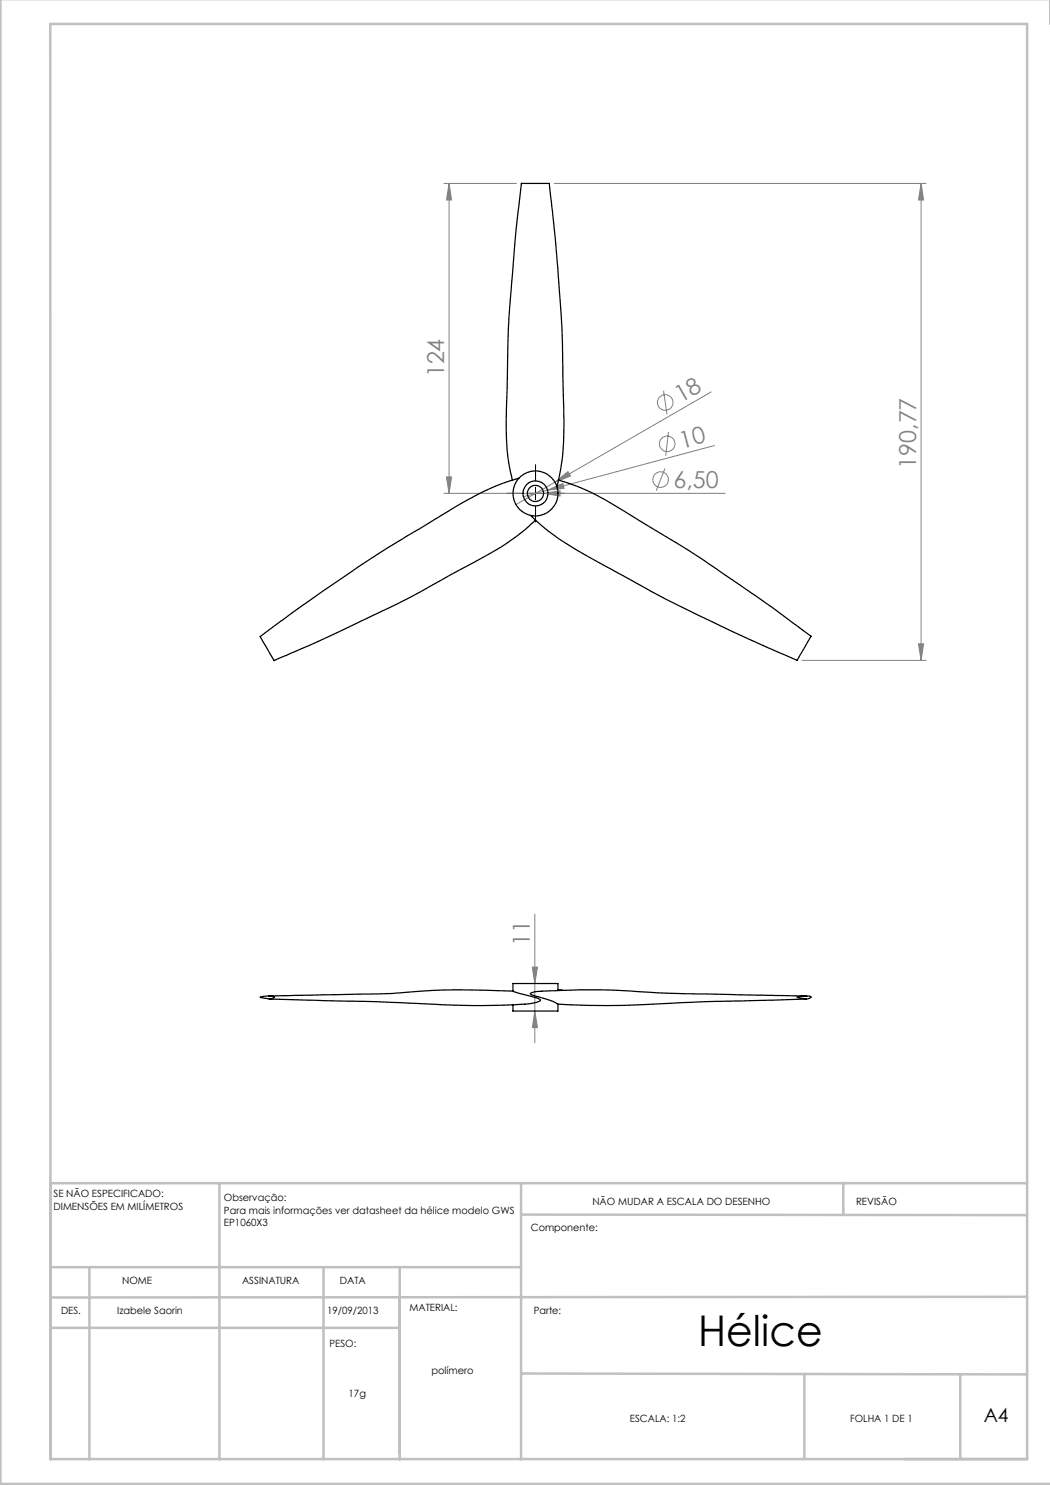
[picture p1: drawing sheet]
<svg xmlns="http://www.w3.org/2000/svg" width="210mm" height="297mm" viewBox="0 0 210 297" stroke-linecap="round" stroke-linejoin="round" font-family="sans-serif">
<g fill="none" stroke="#808080" stroke-width=".2">
<path d="M88.8 36.7h14.5M89.8 36.7v62M89.8 36.7l.5 3.3h-1zM110.8 36.7h74.4M184.2 36.7l.5 3.3h-1zM184.2 36.7v95.4M132.7 78.1l.7 4.8M142.2 78.4l-31.2 18M88.8 98.7h56.2M89.3 95.4h1l-.5 3.3zM108.7 98.7l3.3-.5v1zM109.5 98l3.1-1.3 .2 1z"/>
<path d="M109.5 98l-4.8 1.3M111 96.4l2.6-2.1 .5 .9zM111 96.4l-7.8 4.5M133 93.7l-1.8 4.4M133.7 86.4l-.6 4.8M142.9 89.1l-33.4 8.9M160.4 132.1h24.8M183.7 128.8h1l-.5 3.3zM106.5 193.4h1l-.5 3.3zM107 182.8v25.8M107 202.2l.5 3.3h-1z"/>
<circle cx="132.1" cy="95.9" r="1.56"/>
<circle cx="133.1" cy="80.5" r="1.56"/>
<circle cx="133.4" cy="88.8" r="1.56"/>
</g>
<path d="M104.6 98.7h-3.2M107.1 96.2v-3.3M109.6 98.7h3.3M107.1 101.2v3.2" fill="none" stroke="#000" stroke-width=".2" stroke-dasharray="15.2 1.3 1.3 1.3"/>
<path d="M105.8 98.7h2.5M107.1 97.4v2.5" fill="none" stroke="#000" stroke-width=".2"/>
<g fill="none" stroke="#c0c0c0" stroke-width=".5">
<path d="M.1 -.1v296.9h210M210 0v4.8M10.1 4.8h195.3v287h-195.3zM43.9 236.6v55.3M104.2 236.6v55.3M168.7 236.6v6.3M205.4 236.6h-195.3v55.3M10.1 253.4h94.1M17.9 253.6v38.3M64.7 253.6v38.3M79.9 253.4v38.5M104.2 242.9l101.2 .1"/>
<path d="M205.4 259.4l-195.3 .1M10.1 265.6h69.8M104.2 274.7l101.2 .2M160.9 274.8v17M192.1 274.8v17"/>
</g>
<g fill="#808080">
<path d="M108.7 98.7l3.3-.5v1z"/>
<path d="M109.5 98l3.1-1.3 .2 1z"/>
<path d="M111 96.4l2.6-2.1 .5 .9z"/>
<path d="M89.8 36.7l.5 3.3h-1zM89.3 95.4h1l-.5 3.3z"/>
<path d="M184.2 36.7l.5 3.3h-1zM183.7 128.8h1l-.5 3.3zM106.5 193.4h1l-.5 3.3zM107 202.2l.5 3.3h-1z"/>
</g>
<g fill="none" stroke="#000" stroke-width=".25">
<path d="M104.3 36.7a479.6 479.6 0 0 0-2.7 32.6l-.1 6.7a109.3 109.3 0 0 0 .1 15.3l.9 4.7M104.4 36.7h5.5l.2 2.7a385.2 385.2 0 0 1 2.6 43.1 52.2 52.2 0 0 1-1.3 14.9M103.8 95.6a60.6 60.6 0 0 0-16.1 7.8 366.8 366.8 0 0 0-35.7 23.9l2.8 4.8a420.1 420.1 0 0 0 29.6-13.9l5.8-3.3a83.4 83.4 0 0 0 14-8.4l2.9-2.5M111.7 96l.8 .3a44.2 44.2 0 0 1 12.1 5.8l1.8 1.1a368.5 368.5 0 0 1 33.5 22.4l2.3 1.6M106.1 103.1a59.9 59.9 0 0 0 13.8 9.5 401.6 401.6 0 0 0 39.5 19.5l2.8-4.8M52 199.4h.3a4.4 4.4 0 0 1 2.5 0 1.2 1.2 0 0 1-1.4 .3zM102.6 198.2a160.1 160.1 0 0 0-25 .5l-23.9 .5M108.4 198.2a183 183 0 0 1 25.2 .4l27.8 .6M108.4 198.3l-1.4 .1-.9 .3 .2 .2 .9 .3a14.1 14.1 0 0 1 4.4 1.6M111.6 198.1v-1.4h-9v1.6l1.4 .4a12.7 12.7 0 0 1 4.1 1.3v.1a5.3 5.3 0 0 1-3.4 .7 250.8 250.8 0 0 1-27.7-.4l-23.2-.6M111.6 198l1 .1M159.4 199.4h.3a4.4 4.4 0 0 1 2.5 0 1.2 1.2 0 0 1-1.4 .3z"/>
<path d="M161.3 199.8l-20.5 .5a278.1 278.1 0 0 1-27.9 .6l-1.3-.1M102.4 201h.2M111.6 200.8v1.4h-9v-1.2"/>
<circle cx="107.1" cy="98.7" r="4.5"/>
<circle cx="107.1" cy="98.7" r="1.63"/>
<circle cx="107.1" cy="98.7" r="2.5"/>
</g>
<text font-size="8.5" x="139.6" y="269.3">Hélice</text>
<g font-size="4.7" fill="#808080">
<text x="88.8" y="75.5" transform="rotate(-90 88.8 75.5)">124</text>
<text x="136.1" y="80.7" transform="rotate(-30 136.1 80.7)">18</text>
<text x="136.4" y="89.7" transform="rotate(-15 136.4 89.7)">10</text>
<text x="183.2" y="93.7" transform="rotate(-90 183.2 93.7)">190,77</text>
<text x="134.7" y="97.6">6,50</text>
<text x="106" y="189.3" transform="rotate(-90 106 189.3)">11</text>
</g>
<text font-size="3.9" x="196.8" y="284.5">A4</text>
<g font-size="2">
<text x="10.7" y="239.5">SE NÃO ESPECIFICADO:</text>
<text x="10.7" y="242">DIMENSÕES EM MILÍMETROS</text>
<text x="44.8" y="240.3">Observação:</text>
<text x="44.8" y="242.8">Para mais informações ver datasheet da hélice modelo GWS</text>
<text x="44.8" y="245.3">EP1060X3</text>
<text x="118.5" y="240.9">NÃO MUDAR A ESCALA DO DESENHO</text>
<text x="171.2" y="240.9">REVISÃO</text>
<text x="106.2" y="246.2">Componente:</text>
<text x="24.4" y="256.9">NOME</text>
<text x="48.4" y="256.9">ASSINATURA</text>
<text x="68" y="256.9">DATA</text>
<text x="12.2" y="262.7">DES.</text>
<text x="23.4" y="262.7">Izabele Saorin</text>
<text x="65.4" y="262.7">19/09/2013</text>
<text x="81.9" y="262.3">MATERIAL:</text>
<text x="106.7" y="262.7">Parte:</text>
<text x="65.9" y="269.3">PESO:</text>
<text x="86.3" y="274.8">polímero</text>
<text x="69.7" y="279.3">17g</text>
<text x="126" y="284.5">ESCALA: 1:2</text>
<text x="170" y="284.5">FOLHA 1 DE 1</text>
</g>
</svg>
